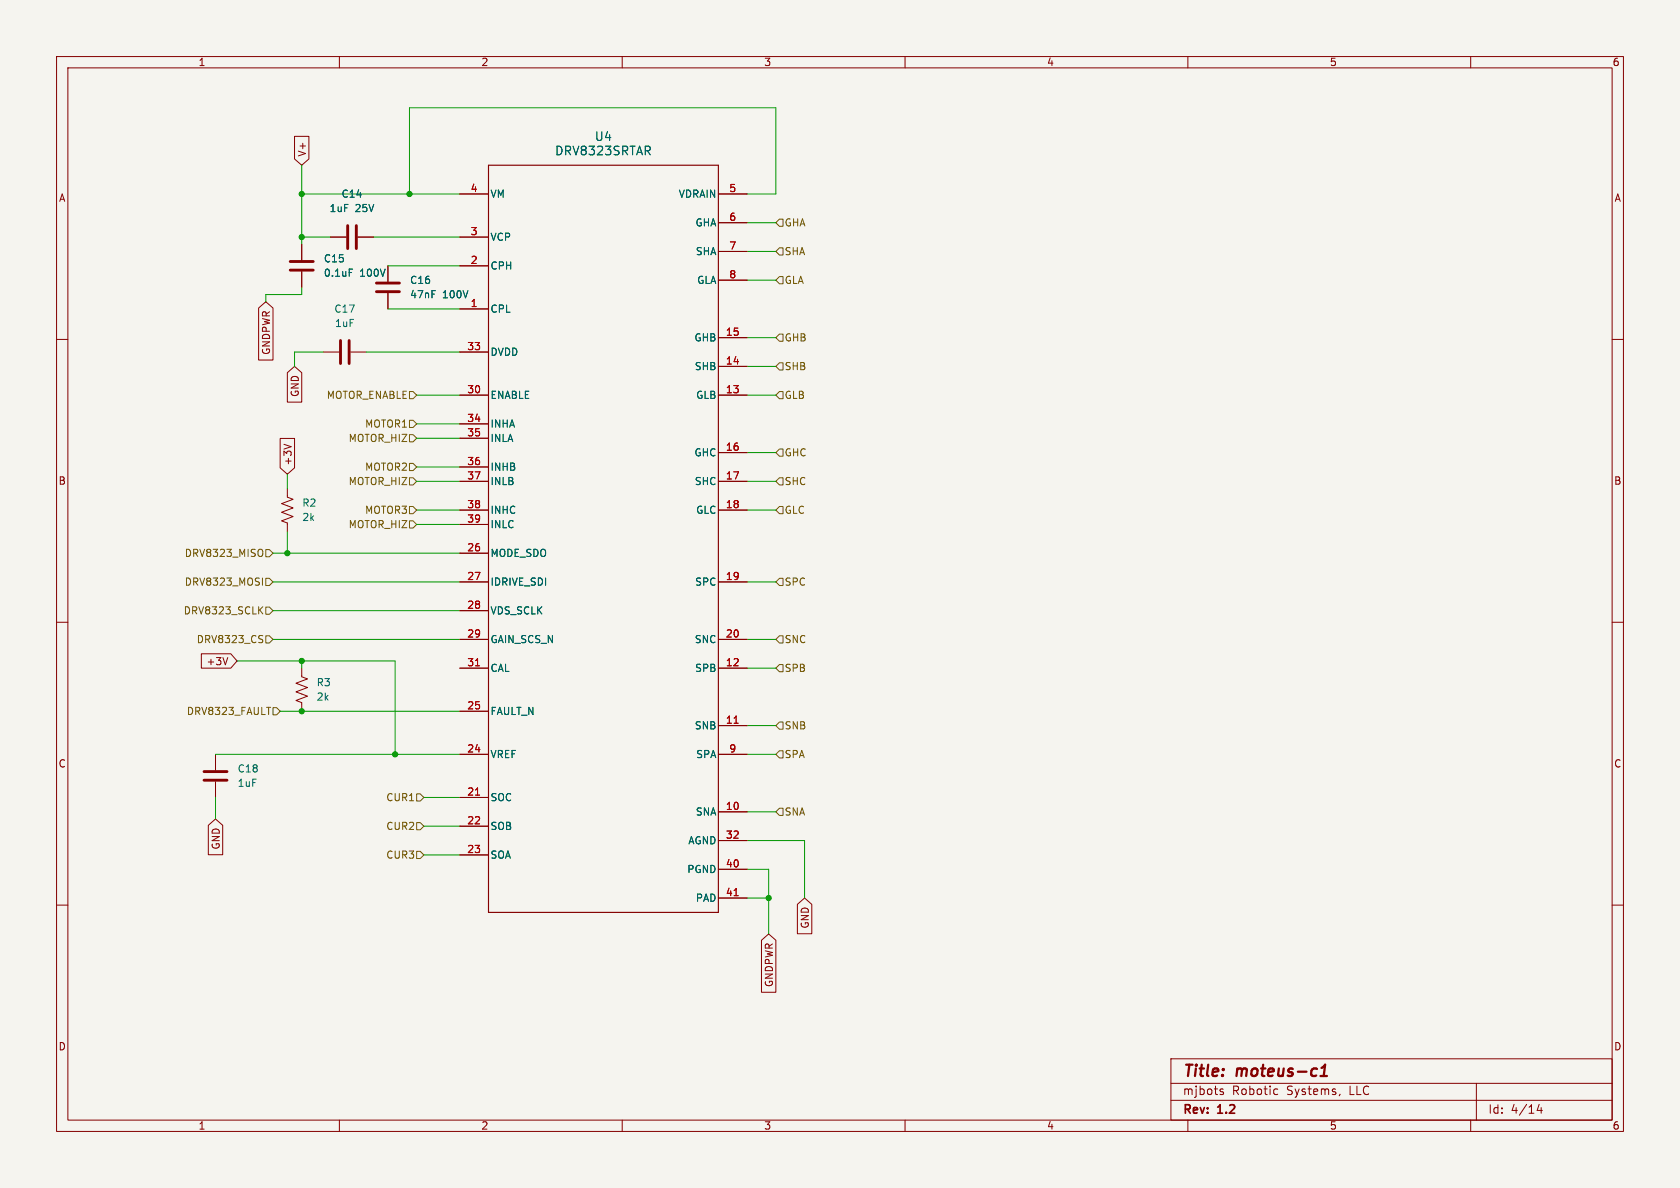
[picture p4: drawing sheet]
<svg xmlns="http://www.w3.org/2000/svg" width="297mm" height="210mm" viewBox="0 0 297 210" stroke-linecap="round" stroke-linejoin="round" font-family="sans-serif">
<path d="M0 0h297v210h-297z" fill="#f5f4ef" stroke="#f5f4ef" stroke-width=".18"/>
<g fill="none" stroke="#840000" stroke-width=".18">
<path d="M10 10h277v190h-277zM12 12h273v186h-273zM60 10v2M110 10v2M160 10v2M210 10v2M260 10v2M52.1 24.1h2.5v4l-1.3 1.1-1.2-1.1zM81.3 34.3h5.1M127 34.3h5.1M127 39.4h5.1M45.7 54.5l1.3-1.2 1.3 1.2v9.1h-2.6z"/>
<path d="M53.3 43.2v2.8M53.3 48v2.8M58.4 41.9h2.8M63.2 41.9h2.8M68.6 47v2.8M68.6 51.8v2.8M81.3 41.9h5.1M81.3 47h5.1M81.3 54.6h5.1M127 44.5h5.1M127 49.5h5.1M127 59.7h5.1"/>
<path d="M10 60h2M49.5 77.5h2.6v5.2l-1.3 1.1-1.3-1.1zM50.2 78.5l1.3 .5M50.8 65.9l1.3-1.1 1.2 1.1v5.2h-2.5zM57.1 62.2h2.8M62 62.2h2.8M81.3 62.2h5.1M81.3 69.9h5.1M81.3 74.9h5.1M81.3 77.5h5.1M127 69.9h5.1M127 64.8h5.1"/>
<path d="M285 60h2M50.8 86.4v1.5l1 .4-2 .7 2 .8-2 .8 2 .7-2 .8 1 .4v1.5M81.3 82.6h5.1M81.3 85.1h5.1M81.3 90.2h5.1M81.3 92.7h5.1M81.3 97.8h5.1M127 85.1h5.1M127 90.2h5.1M127 80h5.1M10 110h2M35.6 115.6h5.2l1.1 1.2-1.1 1.3h-5.2z"/>
<path d="M40.3 116.2l-.5 1.3M53.3 118.1v1.5l1.1 .4-2.1 .8 2.1 .7-2.1 .8 2.1 .8-2.1 .7 1 .4v1.5M81.3 102.9h5.1M81.3 108h5.1M81.3 113h5.1M81.3 118.1h5.1M127 102.9h5.1M127 113h5.1M127 118.1h5.1M285 110h2M38.1 133.4v2.7M38.1 138.2v2.8"/>
<path d="M81.3 125.7h5.1M81.3 133.4h5.1M127 133.4h5.1M127 128.3h5.1M36.8 145.9l1.3-1.1 1.3 1.1v5.2h-2.6zM81.3 141h5.1M81.3 146.1h5.1M81.3 151.1h5.1M127 143.5h5.1M127 148.6h5.1M127 153.7h5.1M127 158.8h5.1"/>
<path d="M141 159.9l1.2-1.1 1.3 1.1v5.2h-2.5zM10 160h2M134.6 166.2l1.3-1.1 1.3 1.1v9.2h-2.6zM285 160h2M60 198v2M110 198v2M160 198v2M207 187.2h78v10.8h-78zM207 194.5h78M207 191.5h78M210 198v2M215.7 192.9l.5 .2 .1 .2-.2 .2-.4-.1"/>
<path d="M215.7 192.6h.5M225.5 192.5l.4 .1M225.9 193.4l-.4 .1M236.9 193.4l-.2 .3M260 198v2M261 191.5v6.5M272.1 195.2l-.4 1.1h1M272.5 195.8v1"/>
</g>
<path d="M233.4 190.2h1.2M233.6 188.8l.7-.6-.3 2" fill="none" stroke="#840000" stroke-width=".4"/>
<path d="M86.4 29.2h40.6v132.1h-40.6z" fill="none" stroke="#840000" stroke-width=".2"/>
<path d="M84.1 117.7h.7M129.8 127.9h.7M84.1 140.6h.7M129.8 158.3h.7" fill="none" stroke="#a90000" stroke-width=".18"/>
<path d="M61.5 39.9v4M63 39.9v4M51.3 47.8h4.1M51.3 46.2h4.1M66.5 51.6h4.1M66.5 50h4.1M60.2 60.2v4.1M61.7 60.2v4.1M36.1 137.9h4M36.1 136.4h4" fill="none" stroke="#840000" stroke-width=".51"/>
<path d="M61.7 47.6h.6" fill="none" stroke="#006464" stroke-width=".18"/>
<g fill="none" stroke="#725600" stroke-width=".18">
<path d="M137.2 39.4l.6-.7h.6v1.3h-.6zM137.2 59.7l.6-.6h.6v1.2h-.6zM137.2 49.5l.6-.6h.6v1.3h-.6zM137.2 44.5l.6-.7h.6v1.3h-.6zM72.4 76.8h.6l.7 .7-.7 .6h-.6zM72.4 69.2h.6l.7 .7-.7 .6h-.6zM72.4 74.3h.6l.7 .6-.7 .7h-.6zM137.2 69.9l.6-.7h.6v1.3h-.6zM137.2 64.8l.6-.7h.6v1.3h-.6zM46.3 97.2a.9 .9 0 0 1 0 1.1M47 97.2h.6l.7 .6-.7 .6h-.6zM72.4 89.5h.6l.7 .7-.7 .6h-.6z"/>
<path d="M72.4 92.1h.6l.7 .6-.7 .6h-.6zM72.4 81.9h.6l.7 .7-.7 .6h-.6zM72.4 84.5h.6l.7 .6-.7 .6h-.6zM137.2 80l.6-.6h.6v1.2h-.6zM137.2 85.1l.6-.6h.6v1.2h-.6zM137.8 89.5h.6v1.3h-.6l-.6-.6zM45.9 107.8l.6 .7M46.2 113l.3 .2-.3 .4M46.3 112.3l.2 .1M46.4 102.2v1.2M46.5 107.3l-.8 .7M47 107.3h.6l.7 .7-.7 .6h-.6z"/>
<path d="M47 112.4h.6l.7 .6-.7 .7h-.6zM47 102.2h.6l.7 .7-.7 .6h-.6zM137.2 102.9l.6-.7h.6v1.3h-.6zM137.8 112.4h.6v1.3h-.6l-.6-.7zM137.8 117.5h.6v1.2h-.6l-.6-.6zM47.1 125h.7M48.3 125.1h.6l.6 .6-.6 .7h-.6zM137.2 128.3l.6-.7h.6v1.3h-.6zM137.8 132.7h.6v1.3h-.6l-.6-.6zM73.7 150.5h.6l.6 .6-.6 .7h-.6zM73.7 145.4h.6l.6 .7-.6 .6h-.6zM73.7 140.3h.6l.6 .7-.6 .6h-.6z"/>
<path d="M137.2 143.5l.6-.6h.6v1.2h-.6z"/>
</g>
<g fill="none" stroke="#009600" stroke-width=".18">
<path d="M53.3 29.2v14M53.3 34.3h28M72.4 34.3v-15.2h64.8v15.2h-5.1M132.1 39.4h5.1M53.3 41.9h5.1M53.3 50.8v1.3h-6.3v1.2M66 41.9h15.3M68.6 47h12.7M68.6 54.6h12.7M132.1 49.5h5.1M132.1 44.5h5.1M132.1 59.7h5.1"/>
<path d="M57.1 62.2h-5v2.6M64.8 62.2h16.5M73.7 69.9h7.6M73.7 77.5h7.6M73.7 74.9h7.6M132.1 69.9h5.1M132.1 64.8h5.1M48.3 97.8h33M50.8 83.8v2.6M50.8 94v3.8M73.7 82.6h7.6M73.7 85.1h7.6"/>
<path d="M73.7 90.2h7.6M73.7 92.7h7.6M132.1 85.1h5.1M132.1 90.2h5.1M132.1 80h5.1M41.9 116.8h27.9v16.6M48.3 102.9h33M48.3 113h33M48.3 108h33M53.3 116.8v1.3M132.1 102.9h5.1M132.1 113h5.1"/>
<path d="M132.1 118.1h5.1M38.1 133.4h43.2M49.5 125.7h31.8M132.1 133.4h5.1M132.1 128.3h5.1M38.1 141v3.8M74.9 141h6.4M74.9 151.1h6.4M74.9 146.1h6.4M132.1 153.7h3.8v11.4M132.1 158.8h3.8M132.1 148.6h10.1v10.2"/>
<path d="M132.1 143.5h5.1"/>
</g>
<g fill="#009600" stroke="#009600" stroke-width=".18">
<circle cx="53.3" cy="125.7" r=".46"/>
<circle cx="50.8" cy="97.8" r=".46"/>
<circle cx="53.3" cy="116.8" r=".46"/>
<circle cx="69.8" cy="133.4" r=".46"/>
<circle cx="53.3" cy="34.3" r=".46"/>
<circle cx="53.3" cy="41.9" r=".46"/>
<circle cx="72.4" cy="34.3" r=".46"/>
<circle cx="135.9" cy="158.8" r=".46"/>
</g>
<g font-size="2.8" fill="#840000">
<text x="209" y="190.9">Title:</text>
<text x="218.7" y="190.9">moteus-c1</text>
</g>
<g font-size="2.1" fill="#006464">
<text x="98" y="27.7">DRV8323SRTAR</text>
<text x="105.1" y="25.1">U4</text>
</g>
<g font-size="2.1" fill="#840000">
<text x="209" y="197.3">Rev:</text>
<text x="209" y="193.8">mjbots</text>
<text x="215.4" y="197.3">1.2</text>
<text x="217.8" y="193.8">Robotic</text>
<text x="227.5" y="193.8">Systems,</text>
<text x="238.7" y="193.8">LLC</text>
<text x="263" y="197.1">Id:</text>
<text x="267.1" y="197.1">4/14</text>
</g>
<g font-size="1.8" fill="#840000">
<text x="35" y="11.9">1</text>
<text x="85" y="11.9">2</text>
<text x="135" y="11.9">3</text>
<text x="185" y="11.9">4</text>
<text x="235" y="11.9">5</text>
<text x="285" y="11.9">6</text>
<text x="54.3" y="27.8" transform="rotate(-90 54.3 27.8)">V+</text>
<text x="10.3" y="35.9">A</text>
<text x="285.3" y="35.9">A</text>
<text x="47.9" y="62.8" transform="rotate(-90 47.9 62.8)">GNDPWR</text>
<text x="53" y="70.3" transform="rotate(-90 53 70.3)">GND</text>
<text x="51.8" y="82.4" transform="rotate(-90 51.8 82.4)">+3V</text>
<text x="10.3" y="85.9">B</text>
<text x="285.3" y="85.9">B</text>
<text x="36.4" y="117.8">+3V</text>
<text x="10.3" y="135.9">C</text>
<text x="285.3" y="135.9">C</text>
<text x="39.1" y="150.3" transform="rotate(-90 39.1 150.3)">GND</text>
<text x="143.2" y="164.3" transform="rotate(-90 143.2 164.3)">GND</text>
<text x="136.8" y="174.6" transform="rotate(-90 136.8 174.6)">GNDPWR</text>
<text x="10.3" y="185.9">D</text>
<text x="285.3" y="185.9">D</text>
<text x="35" y="199.9">1</text>
<text x="85" y="199.9">2</text>
<text x="135" y="199.9">3</text>
<text x="185" y="199.9">4</text>
<text x="235" y="199.9">5</text>
<text x="285" y="199.9">6</text>
</g>
<g font-size="1.8" fill="#006464">
<text x="60.3" y="35.2">C14</text>
<text x="86.6" y="35.2">VM</text>
<text x="119.9" y="35.2">VDRAIN</text>
<text x="58.2" y="37.7">1uF</text>
<text x="62.8" y="37.7">25V</text>
<text x="122.9" y="40.2">GHA</text>
<text x="57.2" y="46.6">C15</text>
<text x="86.6" y="42.8">VCP</text>
<text x="86.6" y="47.9">CPH</text>
<text x="122.9" y="45.3">SHA</text>
<text x="57.2" y="49.1">0.1uF</text>
<text x="63.6" y="49.1">100V</text>
<text x="72.4" y="52.9">47nF</text>
<text x="72.4" y="50.4">C16</text>
<text x="78.2" y="52.9">100V</text>
<text x="123.2" y="50.4">GLA</text>
<text x="59" y="55.5">C17</text>
<text x="59.1" y="58">1uF</text>
<text x="86.6" y="55.5">CPL</text>
<text x="86.6" y="63.1">DVDD</text>
<text x="122.7" y="60.6">GHB</text>
<text x="122.7" y="65.6">SHB</text>
<text x="86.6" y="70.7">ENABLE</text>
<text x="123" y="70.7">GLB</text>
<text x="86.6" y="75.8">INHA</text>
<text x="86.6" y="78.3">INLA</text>
<text x="86.6" y="83.4">INHB</text>
<text x="122.7" y="80.9">GHC</text>
<text x="53.3" y="89.8">R2</text>
<text x="86.6" y="86">INLB</text>
<text x="122.7" y="86">SHC</text>
<text x="53.3" y="92.3">2k</text>
<text x="86.6" y="91">INHC</text>
<text x="86.6" y="93.6">INLC</text>
<text x="123" y="91">GLC</text>
<text x="86.6" y="98.7">MODE_SDO</text>
<text x="86.6" y="103.7">IDRIVE_SDI</text>
<text x="122.8" y="103.7">SPC</text>
<text x="86.6" y="108.8">VDS_SCLK</text>
<text x="86.6" y="113.9">GAIN_SCS_N</text>
<text x="122.7" y="113.9">SNC</text>
<text x="86.6" y="119">CAL</text>
<text x="122.8" y="119">SPB</text>
<text x="55.9" y="121.5">R3</text>
<text x="55.9" y="124.1">2k</text>
<text x="86.6" y="126.6">FAULT_N</text>
<text x="122.7" y="129.1">SNB</text>
<text x="41.9" y="136.8">C18</text>
<text x="86.6" y="134.2">VREF</text>
<text x="123" y="134.2">SPA</text>
<text x="41.9" y="139.3">1uF</text>
<text x="86.6" y="141.8">SOC</text>
<text x="86.6" y="146.9">SOB</text>
<text x="121.6" y="149.5">AGND</text>
<text x="122.9" y="144.4">SNA</text>
<text x="86.6" y="152">SOA</text>
<text x="121.4" y="154.5">PGND</text>
<text x="122.9" y="159.6">PAD</text>
</g>
<g font-size="1.8" fill="#a90000">
<text x="83.1" y="34">4</text>
<text x="128.8" y="34">5</text>
<text x="83.1" y="41.7">3</text>
<text x="128.8" y="39.1">6</text>
<text x="83.1" y="46.7">2</text>
<text x="128.8" y="44.2">7</text>
<text x="128.8" y="49.3">8</text>
<text x="83.1" y="54.4">1</text>
<text x="128.2" y="59.4">15</text>
<text x="82.5" y="62">33</text>
<text x="128.2" y="64.5">14</text>
<text x="82.5" y="69.6">30</text>
<text x="128.2" y="69.6">13</text>
<text x="82.5" y="74.7">34</text>
<text x="82.5" y="77.2">35</text>
<text x="82.5" y="82.3">36</text>
<text x="128.2" y="79.8">16</text>
<text x="82.5" y="84.8">37</text>
<text x="82.5" y="89.9">38</text>
<text x="128.2" y="84.8">17</text>
<text x="128.2" y="89.9">18</text>
<text x="82.5" y="92.5">39</text>
<text x="82.5" y="97.5">26</text>
<text x="82.5" y="102.6">27</text>
<text x="82.5" y="107.7">28</text>
<text x="128.2" y="102.6">19</text>
<text x="82.5" y="112.8">29</text>
<text x="128.2" y="112.8">20</text>
<text x="82.5" y="117.9">31</text>
<text x="128.2" y="117.9">12</text>
<text x="82.5" y="125.5">25</text>
<text x="128.2" y="128">11</text>
<text x="82.5" y="133.1">24</text>
<text x="128.8" y="133.1">9</text>
<text x="82.5" y="140.7">21</text>
<text x="128.2" y="143.3">10</text>
<text x="82.5" y="145.8">22</text>
<text x="128.2" y="148.3">32</text>
<text x="82.5" y="150.9">23</text>
<text x="128.2" y="153.4">40</text>
<text x="128.2" y="158.5">41</text>
</g>
<g font-size="1.8" fill="#725600">
<text x="138.6" y="40.2">GHA</text>
<text x="138.6" y="45.3">SHA</text>
<text x="138.6" y="50.4">GLA</text>
<text x="138.6" y="65.6">SHB</text>
<text x="138.6" y="60.6">GHB</text>
<text x="57.7" y="70.7">MOTOR_ENABLE</text>
<text x="138.6" y="70.7">GLB</text>
<text x="64.4" y="75.8">MOTOR1</text>
<text x="61.5" y="78.3">MOTOR_HIZ</text>
<text x="64.4" y="83.4">MOTOR2</text>
<text x="138.6" y="80.9">GHC</text>
<text x="61.5" y="86">MOTOR_HIZ</text>
<text x="138.6" y="86">SHC</text>
<text x="61.5" y="93.6">MOTOR_HIZ</text>
<text x="64.4" y="91">MOTOR3</text>
<text x="138.6" y="91">GLC</text>
<text x="32.6" y="98.7">DRV8323_MISO</text>
<text x="32.6" y="103.7">DRV8323_MOSI</text>
<text x="138.6" y="103.7">SPC</text>
<text x="32.4" y="108.8">DRV8323_SCLK</text>
<text x="34.7" y="113.9">DRV8323_CS</text>
<text x="138.6" y="113.9">SNC</text>
<text x="138.6" y="119">SPB</text>
<text x="32.9" y="126.6">DRV8323_FAULT</text>
<text x="138.6" y="129.1">SNB</text>
<text x="138.6" y="134.2">SPA</text>
<text x="68.2" y="141.8">CUR1</text>
<text x="68.2" y="146.9">CUR2</text>
<text x="138.6" y="144.4">SNA</text>
<text x="68.2" y="152">CUR3</text>
</g>
</svg>
